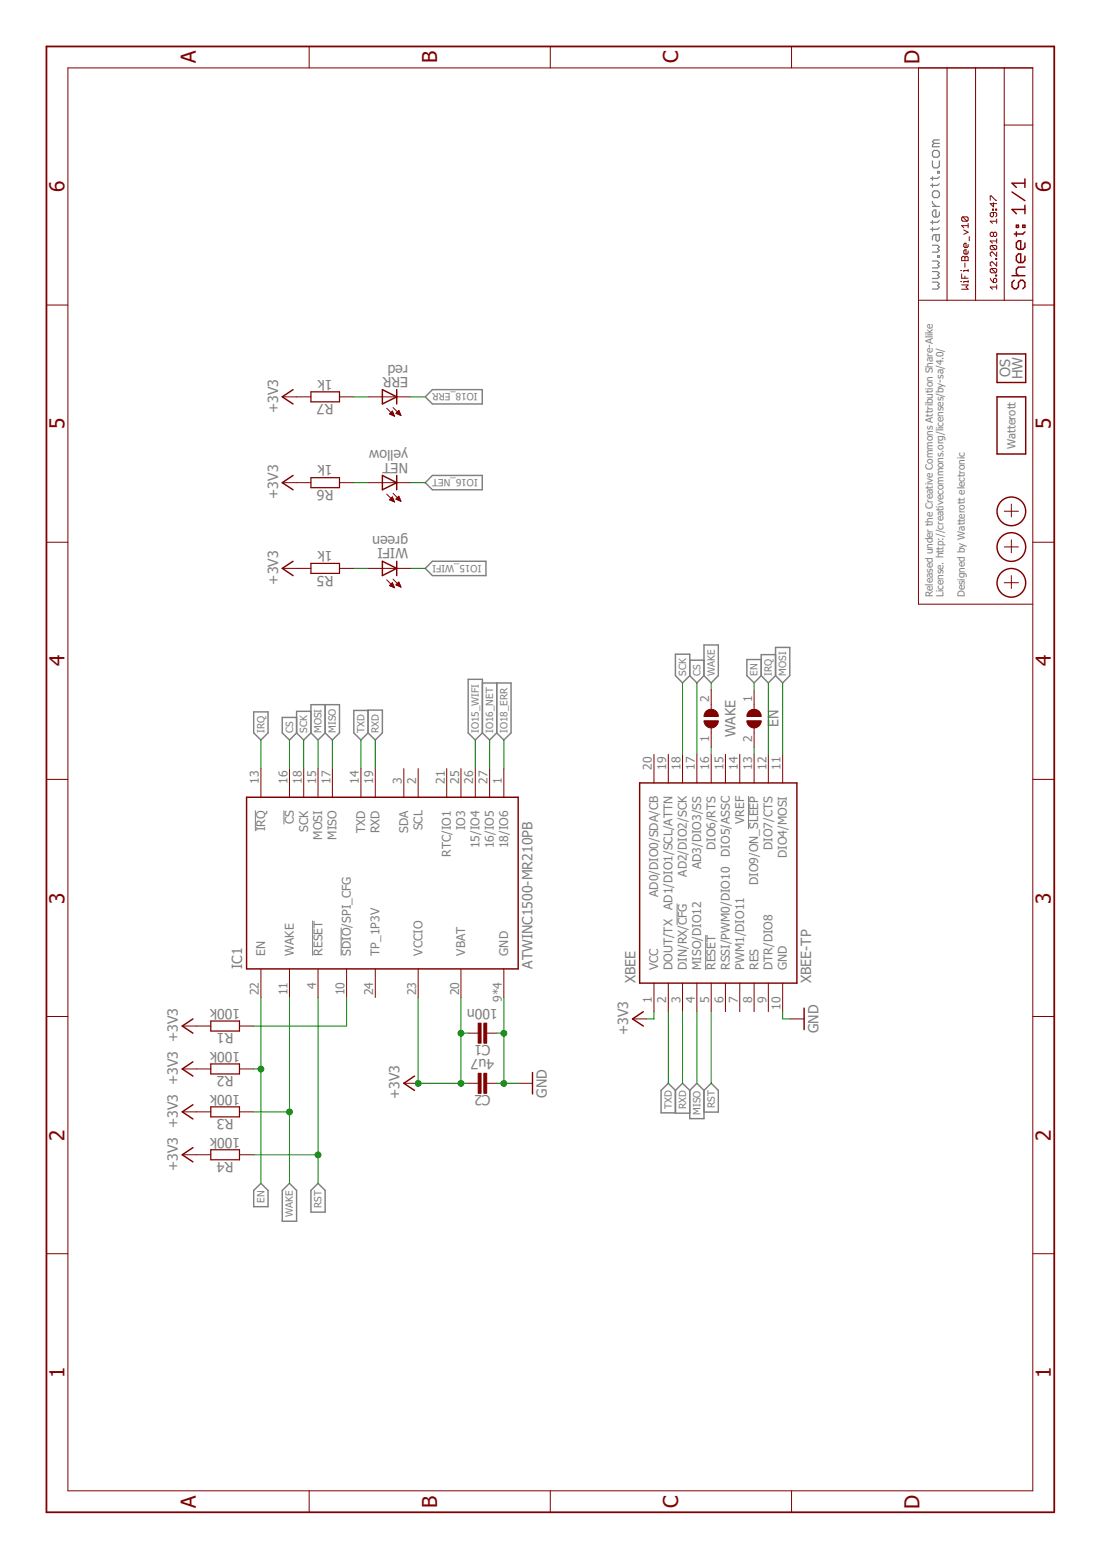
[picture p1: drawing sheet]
<?xml version="1.0" encoding="utf-8"?>
<!DOCTYPE eagle SYSTEM "eagle.dtd">
<eagle version="7.7.0">
<drawing>
<settings>
<setting alwaysvectorfont="no"/>
<setting verticaltext="up"/>
</settings>
<grid distance="0.1" unitdist="inch" unit="inch" style="lines" multiple="1" display="no" altdistance="0.01" altunitdist="inch" altunit="inch"/>
<schematic xreflabel="%F%N/%S.%C%R" xrefpart="/%S.%C%R">
<libraries>
<library name="supply1">
<symbols>
<symbol name="GND">
<wire x1="-1.905" y1="0" x2="1.905" y2="0" width="0.254" layer="94"/>
<text x="-2.54" y="-2.54" size="1.778" layer="96">&gt;VALUE</text>
<pin name="GND" x="0" y="2.54" visible="off" length="short" direction="sup" rot="R270"/>
</symbol>
<symbol name="+3V3">
<wire x1="1.27" y1="-1.905" x2="0" y2="0" width="0.254" layer="94"/>
<wire x1="0" y1="0" x2="-1.27" y2="-1.905" width="0.254" layer="94"/>
<text x="-2.54" y="-5.08" size="1.778" layer="96" rot="R90">&gt;VALUE</text>
<pin name="+3V3" x="0" y="-2.54" visible="off" length="short" direction="sup" rot="R90"/>
</symbol>
</symbols>
<devicesets>
<deviceset name="GND" prefix="GND">
<gates>
<gate name="1" symbol="GND" x="0" y="0"/>
</gates>
<devices>
<device name="">
<technologies>
<technology name=""/>
</technologies>
</device>
</devices>
</deviceset>
<deviceset name="+3V3" prefix="+3V3">
<gates>
<gate name="G$1" symbol="+3V3" x="0" y="0"/>
</gates>
<devices>
<device name="">
<technologies>
<technology name=""/>
</technologies>
</device>
</devices>
</deviceset>
</devicesets>
</library>
<library name="we-rcl">
<symbols>
<symbol name="CAPACITOR">
<pin name="1" x="-2.54" y="0" visible="off" length="point" direction="pas" swaplevel="1"/>
<pin name="2" x="2.54" y="0" visible="off" length="point" direction="pas" swaplevel="1" rot="R180"/>
<text x="0" y="2.54" size="1.778" layer="95" align="bottom-center">&gt;NAME</text>
<text x="0" y="-2.54" size="1.778" layer="96" align="top-center">&gt;VALUE</text>
<wire x1="-2.54" y1="0" x2="-0.762" y2="0" width="0.1524" layer="94"/>
<wire x1="2.54" y1="0" x2="0.762" y2="0" width="0.1524" layer="94"/>
<rectangle x1="-1.27" y1="-0.254" x2="2.286" y2="0.254" layer="94" rot="R90"/>
<rectangle x1="-2.286" y1="-0.254" x2="1.27" y2="0.254" layer="94" rot="R90"/>
</symbol>
<symbol name="RESISTOR">
<pin name="1" x="-5.08" y="0" visible="off" length="short" direction="pas" swaplevel="1"/>
<pin name="2" x="5.08" y="0" visible="off" length="short" direction="pas" swaplevel="1" rot="R180"/>
<wire x1="-2.54" y1="0.889" x2="2.54" y2="0.889" width="0.2032" layer="94"/>
<wire x1="2.54" y1="0.889" x2="2.54" y2="-0.889" width="0.2032" layer="94"/>
<wire x1="2.54" y1="-0.889" x2="-2.54" y2="-0.889" width="0.2032" layer="94"/>
<wire x1="-2.54" y1="-0.889" x2="-2.54" y2="0.889" width="0.2032" layer="94"/>
<text x="0" y="1.27" size="1.778" layer="95" align="bottom-center">&gt;NAME</text>
<text x="0" y="-1.27" size="1.778" layer="96" align="top-center">&gt;VALUE</text>
</symbol>
<symbol name="JUMPER2">
<wire x1="0.381" y1="0.635" x2="0.381" y2="-0.635" width="1.27" layer="94" curve="-180" cap="flat"/>
<wire x1="-0.381" y1="-0.635" x2="-0.381" y2="0.635" width="1.27" layer="94" curve="-180" cap="flat"/>
<wire x1="2.54" y1="0" x2="1.651" y2="0" width="0.1524" layer="94"/>
<wire x1="-2.54" y1="0" x2="-1.651" y2="0" width="0.1524" layer="94"/>
<text x="0" y="2.54" size="1.778" layer="95" align="bottom-center">&gt;NAME</text>
<pin name="2" x="5.08" y="0" visible="pad" length="short" direction="pas" rot="R180"/>
<pin name="1" x="-5.08" y="0" visible="pad" length="short" direction="pas"/>
</symbol>
</symbols>
<devicesets>
<deviceset name="CAPACITOR" prefix="C" uservalue="yes">
<gates>
<gate name="C" symbol="CAPACITOR" x="0" y="0"/>
</gates>
<devices>
<device name="-0402" package="C0402">
<connects>
<connect gate="C" pin="1" pad="1"/>
<connect gate="C" pin="2" pad="2"/>
</connects>
<technologies>
<technology name=""/>
</technologies>
</device>
<device name="-0603" package="C0603">
<connects>
<connect gate="C" pin="1" pad="1"/>
<connect gate="C" pin="2" pad="2"/>
</connects>
<technologies>
<technology name=""/>
</technologies>
</device>
<device name="-0805" package="C0805">
<connects>
<connect gate="C" pin="1" pad="1"/>
<connect gate="C" pin="2" pad="2"/>
</connects>
<technologies>
<technology name=""/>
</technologies>
</device>
<device name="-1206" package="C1206">
<connects>
<connect gate="C" pin="1" pad="1"/>
<connect gate="C" pin="2" pad="2"/>
</connects>
<technologies>
<technology name=""/>
</technologies>
</device>
<device name="-0201" package="C0201">
<connects>
<connect gate="C" pin="1" pad="1"/>
<connect gate="C" pin="2" pad="2"/>
</connects>
<technologies>
<technology name=""/>
</technologies>
</device>
<device name="-1210" package="C1210">
<connects>
<connect gate="C" pin="1" pad="1"/>
<connect gate="C" pin="2" pad="2"/>
</connects>
<technologies>
<technology name=""/>
</technologies>
</device>
<device name="-1808" package="C1808">
<connects>
<connect gate="C" pin="1" pad="1"/>
<connect gate="C" pin="2" pad="2"/>
</connects>
<technologies>
<technology name=""/>
</technologies>
</device>
<device name="-1812" package="C1812">
<connects>
<connect gate="C" pin="1" pad="1"/>
<connect gate="C" pin="2" pad="2"/>
</connects>
<technologies>
<technology name=""/>
</technologies>
</device>
<device name="-1825" package="C1825">
<connects>
<connect gate="C" pin="1" pad="1"/>
<connect gate="C" pin="2" pad="2"/>
</connects>
<technologies>
<technology name=""/>
</technologies>
</device>
</devices>
</deviceset>
<deviceset name="RESISTOR" prefix="R" uservalue="yes">
<gates>
<gate name="R" symbol="RESISTOR" x="0" y="0"/>
</gates>
<devices>
<device name="-0603" package="C0603">
<connects>
<connect gate="R" pin="1" pad="1"/>
<connect gate="R" pin="2" pad="2"/>
</connects>
<technologies>
<technology name=""/>
</technologies>
</device>
<device name="-0805" package="C0805">
<connects>
<connect gate="R" pin="1" pad="1"/>
<connect gate="R" pin="2" pad="2"/>
</connects>
<technologies>
<technology name=""/>
</technologies>
</device>
<device name="-0402" package="C0402">
<connects>
<connect gate="R" pin="1" pad="1"/>
<connect gate="R" pin="2" pad="2"/>
</connects>
<technologies>
<technology name=""/>
</technologies>
</device>
<device name="-1206" package="C1206">
<connects>
<connect gate="R" pin="1" pad="1"/>
<connect gate="R" pin="2" pad="2"/>
</connects>
<technologies>
<technology name=""/>
</technologies>
</device>
<device name="-0201" package="C0201">
<connects>
<connect gate="R" pin="1" pad="1"/>
<connect gate="R" pin="2" pad="2"/>
</connects>
<technologies>
<technology name=""/>
</technologies>
</device>
<device name="-1210" package="C1210">
<connects>
<connect gate="R" pin="1" pad="1"/>
<connect gate="R" pin="2" pad="2"/>
</connects>
<technologies>
<technology name=""/>
</technologies>
</device>
<device name="-1808" package="C1808">
<connects>
<connect gate="R" pin="1" pad="1"/>
<connect gate="R" pin="2" pad="2"/>
</connects>
<technologies>
<technology name=""/>
</technologies>
</device>
<device name="-1812" package="C1812">
<connects>
<connect gate="R" pin="1" pad="1"/>
<connect gate="R" pin="2" pad="2"/>
</connects>
<technologies>
<technology name=""/>
</technologies>
</device>
<device name="-1825" package="C1825">
<connects>
<connect gate="R" pin="1" pad="1"/>
<connect gate="R" pin="2" pad="2"/>
</connects>
<technologies>
<technology name=""/>
</technologies>
</device>
<device name="-07" package="R0207/7">
<connects>
<connect gate="R" pin="1" pad="1"/>
<connect gate="R" pin="2" pad="2"/>
</connects>
<technologies>
<technology name=""/>
</technologies>
</device>
<device name="-10" package="R0207/10">
<connects>
<connect gate="R" pin="1" pad="1"/>
<connect gate="R" pin="2" pad="2"/>
</connects>
<technologies>
<technology name=""/>
</technologies>
</device>
<device name="-12" package="R0207/12">
<connects>
<connect gate="R" pin="1" pad="1"/>
<connect gate="R" pin="2" pad="2"/>
</connects>
<technologies>
<technology name=""/>
</technologies>
</device>
<device name="-15" package="R0207/15">
<connects>
<connect gate="R" pin="1" pad="1"/>
<connect gate="R" pin="2" pad="2"/>
</connects>
<technologies>
<technology name=""/>
</technologies>
</device>
<device name="10LP" package="R0207/10-LARGE_PADS">
<connects>
<connect gate="R" pin="1" pad="1"/>
<connect gate="R" pin="2" pad="2"/>
</connects>
<technologies>
<technology name=""/>
</technologies>
</device>
</devices>
</deviceset>
<deviceset name="JUMPER2" prefix="J">
<gates>
<gate name="J" symbol="JUMPER2" x="0" y="0"/>
</gates>
<devices>
<device name="-0603" package="JUMPER2-0603">
<connects>
<connect gate="J" pin="1" pad="1"/>
<connect gate="J" pin="2" pad="2"/>
</connects>
<technologies>
<technology name=""/>
</technologies>
</device>
<device name="-0603-NC" package="JUMPER2-0603_NC">
<connects>
<connect gate="J" pin="1" pad="1"/>
<connect gate="J" pin="2" pad="2"/>
</connects>
<technologies>
<technology name=""/>
</technologies>
</device>
<device name="-0402" package="JUMPER2-0402">
<connects>
<connect gate="J" pin="1" pad="1"/>
<connect gate="J" pin="2" pad="2"/>
</connects>
<technologies>
<technology name=""/>
</technologies>
</device>
<device name="-0402-NC" package="JUMPER2-0402_NC">
<connects>
<connect gate="J" pin="1" pad="1"/>
<connect gate="J" pin="2" pad="2"/>
</connects>
<technologies>
<technology name=""/>
</technologies>
</device>
<device name="-0201" package="JUMPER2-0201">
<connects>
<connect gate="J" pin="1" pad="1"/>
<connect gate="J" pin="2" pad="2"/>
</connects>
<technologies>
<technology name=""/>
</technologies>
</device>
<device name="-0201-NC" package="JUMPER2-0201_NC">
<connects>
<connect gate="J" pin="1" pad="1"/>
<connect gate="J" pin="2" pad="2"/>
</connects>
<technologies>
<technology name=""/>
</technologies>
</device>
</devices>
</deviceset>
</devicesets>
</library>
<library name="we-symbol">
<symbols>
<symbol name="PASSER">
<wire x1="-1.016" y1="0" x2="1.27" y2="0" width="0.127" layer="94"/>
<wire x1="0" y1="1.27" x2="0" y2="-1.27" width="0.127" layer="94"/>
<circle x="0" y="0" radius="2.54" width="0.254" layer="94"/>
</symbol>
<symbol name="A4L-LOC">
<wire x1="256.54" y1="3.81" x2="256.54" y2="8.89" width="0.1016" layer="94"/>
<wire x1="256.54" y1="8.89" x2="256.54" y2="13.97" width="0.1016" layer="94"/>
<wire x1="256.54" y1="13.97" x2="256.54" y2="19.05" width="0.1016" layer="94"/>
<wire x1="256.54" y1="19.05" x2="256.54" y2="24.13" width="0.1016" layer="94"/>
<wire x1="161.29" y1="3.81" x2="161.29" y2="24.13" width="0.1016" layer="94"/>
<wire x1="161.29" y1="24.13" x2="215.265" y2="24.13" width="0.1016" layer="94"/>
<wire x1="215.265" y1="24.13" x2="256.54" y2="24.13" width="0.1016" layer="94"/>
<wire x1="246.38" y1="3.81" x2="246.38" y2="8.89" width="0.1016" layer="94"/>
<wire x1="246.38" y1="8.89" x2="256.54" y2="8.89" width="0.1016" layer="94"/>
<wire x1="246.38" y1="8.89" x2="215.265" y2="8.89" width="0.1016" layer="94"/>
<wire x1="215.265" y1="8.89" x2="215.265" y2="3.81" width="0.1016" layer="94"/>
<wire x1="215.265" y1="8.89" x2="215.265" y2="13.97" width="0.1016" layer="94"/>
<wire x1="215.265" y1="13.97" x2="256.54" y2="13.97" width="0.1016" layer="94"/>
<wire x1="215.265" y1="13.97" x2="215.265" y2="19.05" width="0.1016" layer="94"/>
<wire x1="215.265" y1="19.05" x2="256.54" y2="19.05" width="0.1016" layer="94"/>
<wire x1="215.265" y1="19.05" x2="215.265" y2="24.13" width="0.1016" layer="94"/>
<frame x1="0" y1="0" x2="260.35" y2="179.07" columns="6" rows="4" layer="94"/>
<text x="217.17" y="15.24" size="1.27" layer="94" font="vector" ratio="10">&gt;DRAWING_NAME</text>
<text x="217.17" y="10.16" size="1.27" layer="94" font="vector" ratio="10">&gt;LAST_DATE_TIME</text>
<text x="230.505" y="5.08" size="2.54" layer="94" font="vector" ratio="10">&gt;SHEET</text>
<text x="217.17" y="5.08" size="2.54" layer="94" font="vector" ratio="10">Sheet:</text>
<text x="217.17" y="20.32" size="2.032" layer="95" font="vector" ratio="10">www.watterott.com</text>
</symbol>
<symbol name="LOGO">
<wire x1="5.08" y1="2.54" x2="5.08" y2="-2.54" width="0.254" layer="94"/>
<wire x1="5.08" y1="-2.54" x2="-5.08" y2="-2.54" width="0.254" layer="94"/>
<wire x1="-5.08" y1="-2.54" x2="-5.08" y2="2.54" width="0.254" layer="94"/>
<wire x1="-5.08" y1="2.54" x2="5.08" y2="2.54" width="0.254" layer="94"/>
<text x="0" y="0" size="1.4224" layer="95" align="center">Watterott</text>
</symbol>
<symbol name="LOGO_OSHW">
<wire x1="2.54" y1="2.54" x2="2.54" y2="-2.54" width="0.254" layer="94"/>
<wire x1="2.54" y1="-2.54" x2="-2.54" y2="-2.54" width="0.254" layer="94"/>
<wire x1="-2.54" y1="-2.54" x2="-2.54" y2="2.54" width="0.254" layer="94"/>
<wire x1="-2.54" y1="2.54" x2="2.54" y2="2.54" width="0.254" layer="94"/>
<text x="0" y="0" size="1.778" layer="95" distance="25" align="center">OS
HW</text>
</symbol>
</symbols>
<devicesets>
<deviceset name="PASSER" prefix="X">
<gates>
<gate name="X" symbol="PASSER" x="0" y="0"/>
</gates>
<devices>
<device name="-07" package="PASSER_07MM">
<technologies>
<technology name=""/>
</technologies>
</device>
<device name="-04" package="PASSER_04MM">
<technologies>
<technology name=""/>
</technologies>
</device>
</devices>
</deviceset>
<deviceset name="FRAME-A4L" prefix="FRAME">
<gates>
<gate name="F" symbol="A4L-LOC" x="0" y="0"/>
</gates>
<devices>
<device name="">
<technologies>
<technology name=""/>
</technologies>
</device>
</devices>
</deviceset>
<deviceset name="LOGO_SPARK" prefix="LOGO">
<gates>
<gate name="G$1" symbol="LOGO" x="0" y="0"/>
</gates>
<devices>
<device name="-2" package="SPARK_2MM">
<technologies>
<technology name=""/>
</technologies>
</device>
<device name="-4" package="SPARK_4MM">
<technologies>
<technology name=""/>
</technologies>
</device>
</devices>
</deviceset>
<deviceset name="LOGO_OSHW" prefix="LOGO">
<gates>
<gate name="L" symbol="LOGO_OSHW" x="0" y="0"/>
</gates>
<devices>
<device name="-3" package="OSHW_3MM">
<technologies>
<technology name=""/>
</technologies>
</device>
<device name="-4" package="OSHW_4MM">
<technologies>
<technology name=""/>
</technologies>
</device>
<device name="-5" package="OSHW_5MM">
<technologies>
<technology name=""/>
</technologies>
</device>
<device name="-2" package="OSHW_2MM">
<technologies>
<technology name=""/>
</technologies>
</device>
</devices>
</deviceset>
</devicesets>
</library>
<library name="we-board">
<symbols>
<symbol name="XBEE">
<pin name="VCC" x="-22.86" y="10.16" length="middle" direction="pwr"/>
<pin name="DOUT/TX" x="-22.86" y="7.62" length="middle"/>
<pin name="DIN/RX/!CFG!" x="-22.86" y="5.08" length="middle"/>
<pin name="MISO/DIO12" x="-22.86" y="2.54" length="middle"/>
<pin name="!RESET!" x="-22.86" y="0" length="middle"/>
<pin name="RSSI/PWM0/DIO10" x="-22.86" y="-2.54" length="middle"/>
<pin name="PWM1/DIO11" x="-22.86" y="-5.08" length="middle"/>
<pin name="RES" x="-22.86" y="-7.62" length="middle"/>
<pin name="DTR/DIO8" x="-22.86" y="-10.16" length="middle"/>
<pin name="GND" x="-22.86" y="-12.7" length="middle" direction="pwr"/>
<pin name="DIO4/MOSI" x="22.86" y="-12.7" length="middle" rot="R180"/>
<pin name="DIO7/CTS" x="22.86" y="-10.16" length="middle" rot="R180"/>
<pin name="DIO9/ON_!SLEEP!" x="22.86" y="-7.62" length="middle" rot="R180"/>
<pin name="VREF" x="22.86" y="-5.08" length="middle" rot="R180"/>
<pin name="DIO5/ASSC" x="22.86" y="-2.54" length="middle" rot="R180"/>
<pin name="DIO6/RTS" x="22.86" y="0" length="middle" rot="R180"/>
<pin name="AD3/DIO3/SS" x="22.86" y="2.54" length="middle" rot="R180"/>
<pin name="AD2/DIO2/SCK" x="22.86" y="5.08" length="middle" rot="R180"/>
<pin name="AD1/DIO1/SCL/ATTN" x="22.86" y="7.62" length="middle" rot="R180"/>
<pin name="AD0/DIO0/SDA/CB" x="22.86" y="10.16" length="middle" rot="R180"/>
<wire x1="-17.78" y1="12.7" x2="-17.78" y2="-15.24" width="0.254" layer="94"/>
<wire x1="-17.78" y1="-15.24" x2="17.78" y2="-15.24" width="0.254" layer="94"/>
<wire x1="17.78" y1="-15.24" x2="17.78" y2="12.7" width="0.254" layer="94"/>
<wire x1="17.78" y1="12.7" x2="-17.78" y2="12.7" width="0.254" layer="94"/>
<text x="-17.78" y="15.24" size="1.778" layer="95" align="top-left">&gt;NAME</text>
<text x="-17.78" y="-17.78" size="1.778" layer="95">&gt;Value</text>
</symbol>
</symbols>
<devicesets>
<deviceset name="XBEE" prefix="B">
<gates>
<gate name="BOARD" symbol="XBEE" x="0" y="0"/>
</gates>
<devices>
<device name="-TP" package="XBEE_TP">
<connects>
<connect gate="BOARD" pin="!RESET!" pad="5"/>
<connect gate="BOARD" pin="AD0/DIO0/SDA/CB" pad="20"/>
<connect gate="BOARD" pin="AD1/DIO1/SCL/ATTN" pad="19"/>
<connect gate="BOARD" pin="AD2/DIO2/SCK" pad="18"/>
<connect gate="BOARD" pin="AD3/DIO3/SS" pad="17"/>
<connect gate="BOARD" pin="DIN/RX/!CFG!" pad="3"/>
<connect gate="BOARD" pin="DIO4/MOSI" pad="11"/>
<connect gate="BOARD" pin="DIO5/ASSC" pad="15"/>
<connect gate="BOARD" pin="DIO6/RTS" pad="16"/>
<connect gate="BOARD" pin="DIO7/CTS" pad="12"/>
<connect gate="BOARD" pin="DIO9/ON_!SLEEP!" pad="13"/>
<connect gate="BOARD" pin="DOUT/TX" pad="2"/>
<connect gate="BOARD" pin="DTR/DIO8" pad="9"/>
<connect gate="BOARD" pin="GND" pad="10"/>
<connect gate="BOARD" pin="MISO/DIO12" pad="4"/>
<connect gate="BOARD" pin="PWM1/DIO11" pad="7"/>
<connect gate="BOARD" pin="RES" pad="8"/>
<connect gate="BOARD" pin="RSSI/PWM0/DIO10" pad="6"/>
<connect gate="BOARD" pin="VCC" pad="1"/>
<connect gate="BOARD" pin="VREF" pad="14"/>
</connects>
<technologies>
<technology name=""/>
</technologies>
</device>
<device name="" package="XBEE">
<connects>
<connect gate="BOARD" pin="!RESET!" pad="5"/>
<connect gate="BOARD" pin="AD0/DIO0/SDA/CB" pad="20"/>
<connect gate="BOARD" pin="AD1/DIO1/SCL/ATTN" pad="19"/>
<connect gate="BOARD" pin="AD2/DIO2/SCK" pad="18"/>
<connect gate="BOARD" pin="AD3/DIO3/SS" pad="17"/>
<connect gate="BOARD" pin="DIN/RX/!CFG!" pad="3"/>
<connect gate="BOARD" pin="DIO4/MOSI" pad="11"/>
<connect gate="BOARD" pin="DIO5/ASSC" pad="15"/>
<connect gate="BOARD" pin="DIO6/RTS" pad="16"/>
<connect gate="BOARD" pin="DIO7/CTS" pad="12"/>
<connect gate="BOARD" pin="DIO9/ON_!SLEEP!" pad="13"/>
<connect gate="BOARD" pin="DOUT/TX" pad="2"/>
<connect gate="BOARD" pin="DTR/DIO8" pad="9"/>
<connect gate="BOARD" pin="GND" pad="10"/>
<connect gate="BOARD" pin="MISO/DIO12" pad="4"/>
<connect gate="BOARD" pin="PWM1/DIO11" pad="7"/>
<connect gate="BOARD" pin="RES" pad="8"/>
<connect gate="BOARD" pin="RSSI/PWM0/DIO10" pad="6"/>
<connect gate="BOARD" pin="VCC" pad="1"/>
<connect gate="BOARD" pin="VREF" pad="14"/>
</connects>
<technologies>
<technology name=""/>
</technologies>
</device>
<device name="-SMDTP" package="XBEE_SMD_TP">
<connects>
<connect gate="BOARD" pin="!RESET!" pad="5"/>
<connect gate="BOARD" pin="AD0/DIO0/SDA/CB" pad="20"/>
<connect gate="BOARD" pin="AD1/DIO1/SCL/ATTN" pad="19"/>
<connect gate="BOARD" pin="AD2/DIO2/SCK" pad="18"/>
<connect gate="BOARD" pin="AD3/DIO3/SS" pad="17"/>
<connect gate="BOARD" pin="DIN/RX/!CFG!" pad="3"/>
<connect gate="BOARD" pin="DIO4/MOSI" pad="11"/>
<connect gate="BOARD" pin="DIO5/ASSC" pad="15"/>
<connect gate="BOARD" pin="DIO6/RTS" pad="16"/>
<connect gate="BOARD" pin="DIO7/CTS" pad="12"/>
<connect gate="BOARD" pin="DIO9/ON_!SLEEP!" pad="13"/>
<connect gate="BOARD" pin="DOUT/TX" pad="2"/>
<connect gate="BOARD" pin="DTR/DIO8" pad="9"/>
<connect gate="BOARD" pin="GND" pad="10"/>
<connect gate="BOARD" pin="MISO/DIO12" pad="4"/>
<connect gate="BOARD" pin="PWM1/DIO11" pad="7"/>
<connect gate="BOARD" pin="RES" pad="8"/>
<connect gate="BOARD" pin="RSSI/PWM0/DIO10" pad="6"/>
<connect gate="BOARD" pin="VCC" pad="1"/>
<connect gate="BOARD" pin="VREF" pad="14"/>
</connects>
<technologies>
<technology name=""/>
</technologies>
</device>
<device name="-N" package="XBEE_N">
<connects>
<connect gate="BOARD" pin="!RESET!" pad="5"/>
<connect gate="BOARD" pin="AD0/DIO0/SDA/CB" pad="20"/>
<connect gate="BOARD" pin="AD1/DIO1/SCL/ATTN" pad="19"/>
<connect gate="BOARD" pin="AD2/DIO2/SCK" pad="18"/>
<connect gate="BOARD" pin="AD3/DIO3/SS" pad="17"/>
<connect gate="BOARD" pin="DIN/RX/!CFG!" pad="3"/>
<connect gate="BOARD" pin="DIO4/MOSI" pad="11"/>
<connect gate="BOARD" pin="DIO5/ASSC" pad="15"/>
<connect gate="BOARD" pin="DIO6/RTS" pad="16"/>
<connect gate="BOARD" pin="DIO7/CTS" pad="12"/>
<connect gate="BOARD" pin="DIO9/ON_!SLEEP!" pad="13"/>
<connect gate="BOARD" pin="DOUT/TX" pad="2"/>
<connect gate="BOARD" pin="DTR/DIO8" pad="9"/>
<connect gate="BOARD" pin="GND" pad="10"/>
<connect gate="BOARD" pin="MISO/DIO12" pad="4"/>
<connect gate="BOARD" pin="PWM1/DIO11" pad="7"/>
<connect gate="BOARD" pin="RES" pad="8"/>
<connect gate="BOARD" pin="RSSI/PWM0/DIO10" pad="6"/>
<connect gate="BOARD" pin="VCC" pad="1"/>
<connect gate="BOARD" pin="VREF" pad="14"/>
</connects>
<technologies>
<technology name=""/>
</technologies>
</device>
</devices>
</deviceset>
</devicesets>
</library>
<library name="we-opto">
<symbols>
<symbol name="LED">
<wire x1="1.27" y1="0" x2="0" y2="-2.54" width="0.254" layer="94"/>
<wire x1="0" y1="-2.54" x2="-1.27" y2="0" width="0.254" layer="94"/>
<wire x1="1.27" y1="-2.54" x2="0" y2="-2.54" width="0.254" layer="94"/>
<wire x1="0" y1="-2.54" x2="-1.27" y2="-2.54" width="0.254" layer="94"/>
<wire x1="1.27" y1="0" x2="0" y2="0" width="0.254" layer="94"/>
<wire x1="0" y1="0" x2="-1.27" y2="0" width="0.254" layer="94"/>
<wire x1="0" y1="0" x2="0" y2="-2.54" width="0.1524" layer="94"/>
<wire x1="-2.032" y1="-0.762" x2="-3.429" y2="-2.159" width="0.1524" layer="94"/>
<wire x1="-1.905" y1="-1.905" x2="-3.302" y2="-3.302" width="0.1524" layer="94"/>
<text x="3.556" y="-4.572" size="1.778" layer="95" rot="R90">&gt;NAME</text>
<text x="5.715" y="-4.572" size="1.778" layer="96" rot="R90">&gt;VALUE</text>
<pin name="C" x="0" y="-5.08" visible="off" length="short" direction="pas" rot="R90"/>
<pin name="A" x="0" y="2.54" visible="off" length="short" direction="pas" rot="R270"/>
<polygon width="0.1524" layer="94">
<vertex x="-3.429" y="-2.159"/>
<vertex x="-3.048" y="-1.27"/>
<vertex x="-2.54" y="-1.778"/>
</polygon>
<polygon width="0.1524" layer="94">
<vertex x="-3.302" y="-3.302"/>
<vertex x="-2.921" y="-2.413"/>
<vertex x="-2.413" y="-2.921"/>
</polygon>
</symbol>
</symbols>
<devicesets>
<deviceset name="LED" prefix="D" uservalue="yes">
<gates>
<gate name="D" symbol="LED" x="0" y="0"/>
</gates>
<devices>
<device name="-0603" package="C0603">
<connects>
<connect gate="D" pin="A" pad="A"/>
<connect gate="D" pin="C" pad="C"/>
</connects>
<technologies>
<technology name=""/>
</technologies>
</device>
<device name="-0805" package="C0805">
<connects>
<connect gate="D" pin="A" pad="A"/>
<connect gate="D" pin="C" pad="C"/>
</connects>
<technologies>
<technology name=""/>
</technologies>
</device>
<device name="-1206" package="C1206">
<connects>
<connect gate="D" pin="A" pad="A"/>
<connect gate="D" pin="C" pad="C"/>
</connects>
<technologies>
<technology name=""/>
</technologies>
</device>
<device name="-3MM" package="LED_3MM">
<connects>
<connect gate="D" pin="A" pad="A"/>
<connect gate="D" pin="C" pad="C"/>
</connects>
<technologies>
<technology name=""/>
</technologies>
</device>
<device name="-5MM" package="LED_5MM">
<connects>
<connect gate="D" pin="A" pad="A"/>
<connect gate="D" pin="C" pad="C"/>
</connects>
<technologies>
<technology name=""/>
</technologies>
</device>
<device name="-10MM" package="LED_10MM">
<connects>
<connect gate="D" pin="A" pad="A"/>
<connect gate="D" pin="C" pad="C"/>
</connects>
<technologies>
<technology name=""/>
</technologies>
</device>
</devices>
</deviceset>
</devicesets>
</library>
<library name="we-chip">
<symbols>
<symbol name="ATWINC1500-MRX10">
<pin name="16/IO5" x="20.32" y="-20.32" length="middle" rot="R180"/>
<pin name="SCL" x="20.32" y="-7.62" length="middle" rot="R180"/>
<pin name="SDA" x="20.32" y="-5.08" length="middle" rot="R180"/>
<pin name="!RESET" x="-20.32" y="10.16" length="middle" direction="in"/>
<pin name="GND" x="-20.32" y="-22.86" length="middle" direction="pwr"/>
<pin name="!SDIO!/SPI_CFG" x="-20.32" y="5.08" length="middle" direction="in"/>
<pin name="WAKE" x="-20.32" y="15.24" length="middle" direction="in"/>
<pin name="!IRQ" x="20.32" y="20.32" length="middle" direction="out" rot="R180"/>
<pin name="TXD" x="20.32" y="2.54" length="middle" direction="out" rot="R180"/>
<pin name="MOSI" x="20.32" y="10.16" length="middle" direction="in" rot="R180"/>
<pin name="!CS" x="20.32" y="15.24" length="middle" direction="in" rot="R180"/>
<pin name="MISO" x="20.32" y="7.62" length="middle" direction="out" rot="R180"/>
<pin name="SCK" x="20.32" y="12.7" length="middle" direction="in" rot="R180"/>
<pin name="RXD" x="20.32" y="0" length="middle" direction="in" rot="R180"/>
<pin name="VBAT" x="-20.32" y="-15.24" length="middle" direction="pwr"/>
<pin name="RTC/IO1" x="20.32" y="-12.7" length="middle" rot="R180"/>
<pin name="EN" x="-20.32" y="20.32" length="middle" direction="in"/>
<pin name="VCCIO" x="-20.32" y="-7.62" length="middle" direction="pwr"/>
<pin name="18/IO6" x="20.32" y="-22.86" length="middle" rot="R180"/>
<pin name="IO3" x="20.32" y="-15.24" length="middle" rot="R180"/>
<pin name="15/IO4" x="20.32" y="-17.78" length="middle" rot="R180"/>
<wire x1="-15.24" y1="22.86" x2="15.24" y2="22.86" width="0.254" layer="94"/>
<wire x1="15.24" y1="22.86" x2="15.24" y2="-25.4" width="0.254" layer="94"/>
<wire x1="15.24" y1="-25.4" x2="-15.24" y2="-25.4" width="0.254" layer="94"/>
<wire x1="-15.24" y1="-25.4" x2="-15.24" y2="22.86" width="0.254" layer="94"/>
<text x="-15.24" y="25.4" size="1.778" layer="95" align="top-left">&gt;NAME</text>
<text x="-15.24" y="-27.94" size="1.778" layer="96" rot="MR180" align="top-left">&gt;VALUE</text>
<pin name="TP_1P3V" x="-20.32" y="0" length="middle"/>
</symbol>
</symbols>
<devicesets>
<deviceset name="ATWINC1500" prefix="IC">
<gates>
<gate name="IC" symbol="ATWINC1500-MRX10" x="0" y="0"/>
</gates>
<devices>
<device name="-MR210PB" package="ATWINC1500-MX210">
<connects>
<connect gate="IC" pin="!CS" pad="16"/>
<connect gate="IC" pin="!IRQ" pad="13"/>
<connect gate="IC" pin="!RESET" pad="4"/>
<connect gate="IC" pin="!SDIO!/SPI_CFG" pad="10"/>
<connect gate="IC" pin="15/IO4" pad="26"/>
<connect gate="IC" pin="16/IO5" pad="27"/>
<connect gate="IC" pin="18/IO6" pad="1"/>
<connect gate="IC" pin="EN" pad="22"/>
<connect gate="IC" pin="GND" pad="9 12 28 GND"/>
<connect gate="IC" pin="IO3" pad="25"/>
<connect gate="IC" pin="MISO" pad="17"/>
<connect gate="IC" pin="MOSI" pad="15"/>
<connect gate="IC" pin="RTC/IO1" pad="21"/>
<connect gate="IC" pin="RXD" pad="19"/>
<connect gate="IC" pin="SCK" pad="18"/>
<connect gate="IC" pin="SCL" pad="2"/>
<connect gate="IC" pin="SDA" pad="3"/>
<connect gate="IC" pin="TP_1P3V" pad="24"/>
<connect gate="IC" pin="TXD" pad="14"/>
<connect gate="IC" pin="VBAT" pad="20"/>
<connect gate="IC" pin="VCCIO" pad="23"/>
<connect gate="IC" pin="WAKE" pad="11"/>
</connects>
<technologies>
<technology name=""/>
</technologies>
</device>
<device name="-MR210UB" package="ATWINC1500-MX210">
<connects>
<connect gate="IC" pin="!CS" pad="16"/>
<connect gate="IC" pin="!IRQ" pad="13"/>
<connect gate="IC" pin="!RESET" pad="4"/>
<connect gate="IC" pin="!SDIO!/SPI_CFG" pad="10"/>
<connect gate="IC" pin="15/IO4" pad="26"/>
<connect gate="IC" pin="16/IO5" pad="27"/>
<connect gate="IC" pin="18/IO6" pad="1"/>
<connect gate="IC" pin="EN" pad="22"/>
<connect gate="IC" pin="GND" pad="9 12 28 GND"/>
<connect gate="IC" pin="IO3" pad="25"/>
<connect gate="IC" pin="MISO" pad="17"/>
<connect gate="IC" pin="MOSI" pad="15"/>
<connect gate="IC" pin="RTC/IO1" pad="21"/>
<connect gate="IC" pin="RXD" pad="19"/>
<connect gate="IC" pin="SCK" pad="18"/>
<connect gate="IC" pin="SCL" pad="2"/>
<connect gate="IC" pin="SDA" pad="3"/>
<connect gate="IC" pin="TP_1P3V" pad="24"/>
<connect gate="IC" pin="TXD" pad="14"/>
<connect gate="IC" pin="VBAT" pad="20"/>
<connect gate="IC" pin="VCCIO" pad="23"/>
<connect gate="IC" pin="WAKE" pad="11"/>
</connects>
<technologies>
<technology name=""/>
</technologies>
</device>
</devices>
</deviceset>
</devicesets>
</library>
</libraries>
<attributes>
</attributes>
<variantdefs>
</variantdefs>
<classes>
<class number="0" name="default" width="0" drill="0">
</class>
</classes>
<parts>
<part name="X2" library="we-symbol" deviceset="PASSER" device="-07"/>
<part name="X1" library="we-symbol" deviceset="PASSER" device="-07"/>
<part name="X3" library="we-symbol" deviceset="PASSER" device="-07"/>
<part name="FRAME1" library="we-symbol" deviceset="FRAME-A4L" device=""/>
<part name="NET" library="we-opto" deviceset="LED" device="-0603" value="yellow"/>
<part name="R6" library="we-rcl" deviceset="RESISTOR" device="-0402" value="1k"/>
<part name="+3V2" library="supply1" deviceset="+3V3" device=""/>
<part name="XBEE" library="we-board" deviceset="XBEE" device="-TP" value="XBEE-TP"/>
<part name="GND15" library="supply1" deviceset="GND" device=""/>
<part name="+3V7" library="supply1" deviceset="+3V3" device=""/>
<part name="C1" library="we-rcl" deviceset="CAPACITOR" device="-0402" value="100n"/>
<part name="+3V3" library="supply1" deviceset="+3V3" device=""/>
<part name="GND3" library="supply1" deviceset="GND" device=""/>
<part name="+3V5" library="supply1" deviceset="+3V3" device=""/>
<part name="R1" library="we-rcl" deviceset="RESISTOR" device="-0402" value="100k"/>
<part name="R2" library="we-rcl" deviceset="RESISTOR" device="-0402" value="100k"/>
<part name="R3" library="we-rcl" deviceset="RESISTOR" device="-0402" value="100k"/>
<part name="+3V6" library="supply1" deviceset="+3V3" device=""/>
<part name="+3V11" library="supply1" deviceset="+3V3" device=""/>
<part name="R4" library="we-rcl" deviceset="RESISTOR" device="-0402" value="100k"/>
<part name="+3V12" library="supply1" deviceset="+3V3" device=""/>
<part name="ERR" library="we-opto" deviceset="LED" device="-0603" value="red"/>
<part name="R7" library="we-rcl" deviceset="RESISTOR" device="-0402" value="1k"/>
<part name="+3V1" library="supply1" deviceset="+3V3" device=""/>
<part name="IC1" library="we-chip" deviceset="ATWINC1500" device="-MR210PB"/>
<part name="WIFI" library="we-opto" deviceset="LED" device="-0603" value="green"/>
<part name="R5" library="we-rcl" deviceset="RESISTOR" device="-0402" value="1k"/>
<part name="+3V4" library="supply1" deviceset="+3V3" device=""/>
<part name="WAKE" library="we-rcl" deviceset="JUMPER2" device="-0402"/>
<part name="C2" library="we-rcl" deviceset="CAPACITOR" device="-0402" value="4u7"/>
<part name="EN" library="we-rcl" deviceset="JUMPER2" device="-0402"/>
<part name="LOGO3" library="we-symbol" deviceset="LOGO_SPARK" device="-2"/>
<part name="LOGO4" library="we-symbol" deviceset="LOGO_OSHW" device="-2"/>
</parts>
<sheets>
<sheet>
<plain>
<text x="162.56" y="22.86" size="1.27" layer="95" align="top-left">Released under the Creative Commons Attribution Share-Alike 
License. http://creativecommons.org/licenses/by-sa/4.0/

Designed by Watterott electronic</text>
</plain>
<instances>
<instance part="X2" gate="X" x="171.45" y="7.62"/>
<instance part="X1" gate="X" x="165.1" y="7.62"/>
<instance part="X3" gate="X" x="177.8" y="7.62"/>
<instance part="FRAME1" gate="F" x="0" y="0"/>
<instance part="NET" gate="D" x="182.88" y="119.38"/>
<instance part="R6" gate="R" x="182.88" y="129.54" rot="R90"/>
<instance part="+3V2" gate="G$1" x="182.88" y="137.16" smashed="yes">
<attribute name="VALUE" x="186.055" y="139.7" size="1.778" layer="96" rot="R180"/>
</instance>
<instance part="XBEE" gate="BOARD" x="111.76" y="60.96"/>
<instance part="GND15" gate="1" x="87.63" y="44.45" smashed="yes">
<attribute name="VALUE" x="85.09" y="41.91" size="1.778" layer="96"/>
</instance>
<instance part="+3V7" gate="G$1" x="87.63" y="74.93" smashed="yes">
<attribute name="VALUE" x="90.805" y="77.47" size="1.778" layer="96" rot="R180"/>
</instance>
<instance part="C1" gate="C" x="85.09" y="101.6" smashed="yes" rot="R90">
<attribute name="NAME" x="81.28" y="101.6" size="1.778" layer="95" rot="R270" align="bottom-center"/>
<attribute name="VALUE" x="87.63" y="101.6" size="1.778" layer="96" rot="R90" align="top-center"/>
</instance>
<instance part="+3V3" gate="G$1" x="76.2" y="115.57" smashed="yes">
<attribute name="VALUE" x="79.375" y="118.11" size="1.778" layer="96" rot="R180"/>
</instance>
<instance part="GND3" gate="1" x="76.2" y="92.71" smashed="yes">
<attribute name="VALUE" x="73.66" y="90.17" size="1.778" layer="96"/>
</instance>
<instance part="+3V5" gate="G$1" x="86.36" y="154.94" smashed="yes">
<attribute name="VALUE" x="89.535" y="157.48" size="1.778" layer="96" rot="R180"/>
</instance>
<instance part="R1" gate="R" x="86.36" y="147.32" rot="R90"/>
<instance part="R2" gate="R" x="78.74" y="147.32" rot="R90"/>
<instance part="R3" gate="R" x="71.12" y="147.32" rot="R90"/>
<instance part="+3V6" gate="G$1" x="78.74" y="154.94" smashed="yes">
<attribute name="VALUE" x="81.915" y="157.48" size="1.778" layer="96" rot="R180"/>
</instance>
<instance part="+3V11" gate="G$1" x="71.12" y="154.94" smashed="yes">
<attribute name="VALUE" x="74.295" y="157.48" size="1.778" layer="96" rot="R180"/>
</instance>
<instance part="R4" gate="R" x="63.5" y="147.32" rot="R90"/>
<instance part="+3V12" gate="G$1" x="63.5" y="154.94" smashed="yes">
<attribute name="VALUE" x="66.675" y="157.48" size="1.778" layer="96" rot="R180"/>
</instance>
<instance part="ERR" gate="D" x="198.12" y="119.38"/>
<instance part="R7" gate="R" x="198.12" y="129.54" rot="R90"/>
<instance part="+3V1" gate="G$1" x="198.12" y="137.16" smashed="yes">
<attribute name="VALUE" x="201.295" y="139.7" size="1.778" layer="96" rot="R180"/>
</instance>
<instance part="IC1" gate="IC" x="111.76" y="120.65"/>
<instance part="WIFI" gate="D" x="167.64" y="119.38"/>
<instance part="R5" gate="R" x="167.64" y="129.54" rot="R90"/>
<instance part="+3V4" gate="G$1" x="167.64" y="137.16" smashed="yes">
<attribute name="VALUE" x="170.815" y="139.7" size="1.778" layer="96" rot="R180"/>
</instance>
<instance part="WAKE" gate="J" x="140.97" y="60.96" smashed="yes">
<attribute name="NAME" x="140.97" y="58.42" size="1.778" layer="95" rot="R180" align="bottom-center"/>
</instance>
<instance part="C2" gate="C" x="76.2" y="101.6" smashed="yes" rot="R90">
<attribute name="NAME" x="72.39" y="101.6" size="1.778" layer="95" rot="R270" align="bottom-center"/>
<attribute name="VALUE" x="78.74" y="101.6" size="1.778" layer="96" rot="R90" align="top-center"/>
</instance>
<instance part="EN" gate="J" x="140.97" y="53.34" smashed="yes" rot="R180">
<attribute name="NAME" x="140.97" y="50.8" size="1.778" layer="95" rot="R180" align="bottom-center"/>
</instance>
<instance part="LOGO3" gate="G$1" x="193.04" y="7.62"/>
<instance part="LOGO4" gate="L" x="203.2" y="7.62"/>
</instances>
<busses>
</busses>
<nets>
<net name="GND" class="0">
<segment>
<pinref part="XBEE" gate="BOARD" pin="GND"/>
<pinref part="GND15" gate="1" pin="GND"/>
<wire x1="88.9" y1="48.26" x2="87.63" y2="48.26" width="0.1524" layer="91"/>
<wire x1="87.63" y1="48.26" x2="87.63" y2="46.99" width="0.1524" layer="91"/>
</segment>
<segment>
<pinref part="GND3" gate="1" pin="GND"/>
<wire x1="76.2" y1="95.25" x2="76.2" y2="97.79" width="0.1524" layer="91"/>
<wire x1="76.2" y1="97.79" x2="85.09" y2="97.79" width="0.1524" layer="91"/>
<wire x1="85.09" y1="97.79" x2="91.44" y2="97.79" width="0.1524" layer="91"/>
<pinref part="C1" gate="C" pin="1"/>
<wire x1="85.09" y1="99.06" x2="85.09" y2="97.79" width="0.1524" layer="91"/>
<junction x="85.09" y="97.79"/>
<pinref part="IC1" gate="IC" pin="GND"/>
<pinref part="C2" gate="C" pin="1"/>
<wire x1="76.2" y1="99.06" x2="76.2" y2="97.79" width="0.1524" layer="91"/>
<junction x="76.2" y="97.79"/>
</segment>
</net>
<net name="+3V3" class="0">
<segment>
<pinref part="R6" gate="R" pin="2"/>
<pinref part="+3V2" gate="G$1" pin="+3V3"/>
</segment>
<segment>
<pinref part="XBEE" gate="BOARD" pin="VCC"/>
<wire x1="88.9" y1="71.12" x2="87.63" y2="71.12" width="0.1524" layer="91"/>
<wire x1="87.63" y1="71.12" x2="87.63" y2="72.39" width="0.1524" layer="91"/>
<pinref part="+3V7" gate="G$1" pin="+3V3"/>
</segment>
<segment>
<pinref part="C1" gate="C" pin="2"/>
<wire x1="85.09" y1="105.41" x2="91.44" y2="105.41" width="0.1524" layer="91"/>
<wire x1="85.09" y1="105.41" x2="85.09" y2="104.14" width="0.1524" layer="91"/>
<junction x="85.09" y="105.41"/>
<pinref part="IC1" gate="IC" pin="VBAT"/>
<pinref part="+3V3" gate="G$1" pin="+3V3"/>
<wire x1="76.2" y1="113.03" x2="91.44" y2="113.03" width="0.1524" layer="91"/>
<pinref part="IC1" gate="IC" pin="VCCIO"/>
<pinref part="C2" gate="C" pin="2"/>
<wire x1="76.2" y1="104.14" x2="76.2" y2="105.41" width="0.1524" layer="91"/>
<junction x="76.2" y="113.03"/>
<wire x1="76.2" y1="105.41" x2="76.2" y2="113.03" width="0.1524" layer="91"/>
<wire x1="76.2" y1="105.41" x2="85.09" y2="105.41" width="0.1524" layer="91"/>
<junction x="76.2" y="105.41"/>
</segment>
<segment>
<pinref part="+3V5" gate="G$1" pin="+3V3"/>
<pinref part="R1" gate="R" pin="2"/>
</segment>
<segment>
<pinref part="R2" gate="R" pin="2"/>
<pinref part="+3V6" gate="G$1" pin="+3V3"/>
</segment>
<segment>
<pinref part="R3" gate="R" pin="2"/>
<pinref part="+3V11" gate="G$1" pin="+3V3"/>
</segment>
<segment>
<pinref part="R4" gate="R" pin="2"/>
<pinref part="+3V12" gate="G$1" pin="+3V3"/>
</segment>
<segment>
<pinref part="R7" gate="R" pin="2"/>
<pinref part="+3V1" gate="G$1" pin="+3V3"/>
</segment>
<segment>
<pinref part="R5" gate="R" pin="2"/>
<pinref part="+3V4" gate="G$1" pin="+3V3"/>
</segment>
</net>
<net name="LEDN" class="0">
<segment>
<pinref part="NET" gate="D" pin="A"/>
<pinref part="R6" gate="R" pin="1"/>
<wire x1="182.88" y1="121.92" x2="182.88" y2="124.46" width="0.1524" layer="91"/>
</segment>
</net>
<net name="RST" class="0">
<segment>
<pinref part="XBEE" gate="BOARD" pin="!RESET!"/>
<wire x1="76.2" y1="60.96" x2="88.9" y2="60.96" width="0.1524" layer="91"/>
<label x="76.2" y="60.96" size="1.27" layer="95" rot="R180" xref="yes"/>
</segment>
<segment>
<wire x1="58.42" y1="130.81" x2="63.5" y2="130.81" width="0.1524" layer="91"/>
<label x="58.42" y="130.81" size="1.27" layer="95" rot="R180" xref="yes"/>
<pinref part="R4" gate="R" pin="1"/>
<wire x1="63.5" y1="130.81" x2="91.44" y2="130.81" width="0.1524" layer="91"/>
<wire x1="63.5" y1="142.24" x2="63.5" y2="130.81" width="0.1524" layer="91"/>
<junction x="63.5" y="130.81"/>
<pinref part="IC1" gate="IC" pin="!RESET"/>
</segment>
</net>
<net name="MISO" class="0">
<segment>
<pinref part="XBEE" gate="BOARD" pin="MISO/DIO12"/>
<wire x1="76.2" y1="63.5" x2="88.9" y2="63.5" width="0.1524" layer="91"/>
<label x="76.2" y="63.5" size="1.27" layer="95" rot="R180" xref="yes"/>
</segment>
<segment>
<wire x1="137.16" y1="128.27" x2="132.08" y2="128.27" width="0.1524" layer="91"/>
<label x="137.16" y="128.27" size="1.27" layer="95" xref="yes"/>
<pinref part="IC1" gate="IC" pin="MISO"/>
</segment>
</net>
<net name="SCK" class="0">
<segment>
<pinref part="XBEE" gate="BOARD" pin="AD2/DIO2/SCK"/>
<wire x1="147.32" y1="66.04" x2="134.62" y2="66.04" width="0.1524" layer="91"/>
<label x="147.32" y="66.04" size="1.27" layer="95" xref="yes"/>
</segment>
<segment>
<wire x1="137.16" y1="133.35" x2="132.08" y2="133.35" width="0.1524" layer="91"/>
<label x="137.16" y="133.35" size="1.27" layer="95" xref="yes"/>
<pinref part="IC1" gate="IC" pin="SCK"/>
</segment>
</net>
<net name="MOSI" class="0">
<segment>
<pinref part="XBEE" gate="BOARD" pin="DIO4/MOSI"/>
<wire x1="147.32" y1="48.26" x2="134.62" y2="48.26" width="0.1524" layer="91"/>
<label x="147.32" y="48.26" size="1.27" layer="95" xref="yes"/>
</segment>
<segment>
<wire x1="137.16" y1="130.81" x2="132.08" y2="130.81" width="0.1524" layer="91"/>
<label x="137.16" y="130.81" size="1.27" layer="95" xref="yes"/>
<pinref part="IC1" gate="IC" pin="MOSI"/>
</segment>
</net>
<net name="RXD" class="0">
<segment>
<pinref part="XBEE" gate="BOARD" pin="DIN/RX/!CFG!"/>
<wire x1="76.2" y1="66.04" x2="88.9" y2="66.04" width="0.1524" layer="91"/>
<label x="76.2" y="66.04" size="1.27" layer="95" rot="R180" xref="yes"/>
</segment>
<segment>
<wire x1="137.16" y1="120.65" x2="132.08" y2="120.65" width="0.1524" layer="91"/>
<label x="137.16" y="120.65" size="1.27" layer="95" xref="yes"/>
<pinref part="IC1" gate="IC" pin="RXD"/>
</segment>
</net>
<net name="TXD" class="0">
<segment>
<pinref part="XBEE" gate="BOARD" pin="DOUT/TX"/>
<wire x1="76.2" y1="68.58" x2="88.9" y2="68.58" width="0.1524" layer="91"/>
<label x="76.2" y="68.58" size="1.27" layer="95" rot="R180" xref="yes"/>
</segment>
<segment>
<wire x1="137.16" y1="123.19" x2="132.08" y2="123.19" width="0.1524" layer="91"/>
<label x="137.16" y="123.19" size="1.27" layer="95" xref="yes"/>
<pinref part="IC1" gate="IC" pin="TXD"/>
</segment>
</net>
<net name="IO16_NET" class="0">
<segment>
<wire x1="137.16" y1="100.33" x2="132.08" y2="100.33" width="0.1524" layer="91"/>
<label x="137.16" y="100.33" size="1.27" layer="95" xref="yes"/>
<pinref part="IC1" gate="IC" pin="16/IO5"/>
</segment>
<segment>
<wire x1="182.88" y1="114.3" x2="182.88" y2="111.76" width="0.1524" layer="91"/>
<label x="182.88" y="111.76" size="1.27" layer="95" rot="R270" xref="yes"/>
<pinref part="NET" gate="D" pin="C"/>
</segment>
</net>
<net name="CS" class="0">
<segment>
<pinref part="XBEE" gate="BOARD" pin="AD3/DIO3/SS"/>
<wire x1="147.32" y1="63.5" x2="134.62" y2="63.5" width="0.1524" layer="91"/>
<label x="147.32" y="63.5" size="1.27" layer="95" xref="yes"/>
</segment>
<segment>
<wire x1="137.16" y1="135.89" x2="132.08" y2="135.89" width="0.1524" layer="91"/>
<label x="137.16" y="135.89" size="1.27" layer="95" xref="yes"/>
<pinref part="IC1" gate="IC" pin="!CS"/>
</segment>
</net>
<net name="CFG" class="0">
<segment>
<pinref part="R1" gate="R" pin="1"/>
<wire x1="91.44" y1="125.73" x2="86.36" y2="125.73" width="0.1524" layer="91"/>
<wire x1="86.36" y1="125.73" x2="86.36" y2="142.24" width="0.1524" layer="91"/>
<pinref part="IC1" gate="IC" pin="!SDIO!/SPI_CFG"/>
</segment>
</net>
<net name="EN" class="0">
<segment>
<pinref part="R2" gate="R" pin="1"/>
<wire x1="78.74" y1="140.97" x2="78.74" y2="142.24" width="0.1524" layer="91"/>
<wire x1="78.74" y1="140.97" x2="91.44" y2="140.97" width="0.1524" layer="91"/>
<wire x1="58.42" y1="140.97" x2="78.74" y2="140.97" width="0.1524" layer="91"/>
<junction x="78.74" y="140.97"/>
<label x="58.42" y="140.97" size="1.27" layer="95" rot="R180" xref="yes"/>
<pinref part="IC1" gate="IC" pin="EN"/>
</segment>
<segment>
<wire x1="147.32" y1="53.34" x2="146.05" y2="53.34" width="0.1524" layer="91"/>
<label x="147.32" y="53.34" size="1.27" layer="95" xref="yes"/>
<pinref part="EN" gate="J" pin="1"/>
</segment>
</net>
<net name="WAKE" class="0">
<segment>
<pinref part="R3" gate="R" pin="1"/>
<wire x1="91.44" y1="135.89" x2="71.12" y2="135.89" width="0.1524" layer="91"/>
<wire x1="71.12" y1="135.89" x2="71.12" y2="142.24" width="0.1524" layer="91"/>
<label x="58.42" y="135.89" size="1.27" layer="95" rot="R180" xref="yes"/>
<wire x1="58.42" y1="135.89" x2="71.12" y2="135.89" width="0.1524" layer="91"/>
<junction x="71.12" y="135.89"/>
<pinref part="IC1" gate="IC" pin="WAKE"/>
</segment>
<segment>
<pinref part="WAKE" gate="J" pin="2"/>
<wire x1="146.05" y1="60.96" x2="147.32" y2="60.96" width="0.1524" layer="91"/>
<label x="147.32" y="60.96" size="1.27" layer="95" xref="yes"/>
</segment>
</net>
<net name="IRQ" class="0">
<segment>
<wire x1="137.16" y1="140.97" x2="132.08" y2="140.97" width="0.1524" layer="91"/>
<label x="137.16" y="140.97" size="1.27" layer="95" xref="yes"/>
<pinref part="IC1" gate="IC" pin="!IRQ"/>
</segment>
<segment>
<wire x1="147.32" y1="50.8" x2="134.62" y2="50.8" width="0.1524" layer="91"/>
<label x="147.32" y="50.8" size="1.27" layer="95" xref="yes"/>
<pinref part="XBEE" gate="BOARD" pin="DIO7/CTS"/>
</segment>
</net>
<net name="IO15_WIFI" class="0">
<segment>
<wire x1="137.16" y1="102.87" x2="132.08" y2="102.87" width="0.1524" layer="91"/>
<label x="137.16" y="102.87" size="1.27" layer="95" xref="yes"/>
<pinref part="IC1" gate="IC" pin="15/IO4"/>
</segment>
<segment>
<pinref part="WIFI" gate="D" pin="C"/>
<wire x1="167.64" y1="114.3" x2="167.64" y2="111.76" width="0.1524" layer="91"/>
<label x="167.64" y="111.76" size="1.27" layer="95" rot="R270" xref="yes"/>
</segment>
</net>
<net name="IO18_ERR" class="0">
<segment>
<wire x1="137.16" y1="97.79" x2="132.08" y2="97.79" width="0.1524" layer="91"/>
<label x="137.16" y="97.79" size="1.27" layer="95" xref="yes"/>
<pinref part="IC1" gate="IC" pin="18/IO6"/>
</segment>
<segment>
<pinref part="ERR" gate="D" pin="C"/>
<wire x1="198.12" y1="114.3" x2="198.12" y2="111.76" width="0.1524" layer="91"/>
<label x="198.12" y="111.76" size="1.27" layer="95" rot="R270" xref="yes"/>
</segment>
</net>
<net name="LEDE" class="0">
<segment>
<pinref part="ERR" gate="D" pin="A"/>
<pinref part="R7" gate="R" pin="1"/>
<wire x1="198.12" y1="121.92" x2="198.12" y2="124.46" width="0.1524" layer="91"/>
</segment>
</net>
<net name="LEDW" class="0">
<segment>
<pinref part="WIFI" gate="D" pin="A"/>
<pinref part="R5" gate="R" pin="1"/>
<wire x1="167.64" y1="121.92" x2="167.64" y2="124.46" width="0.1524" layer="91"/>
</segment>
</net>
<net name="WAKE1" class="0">
<segment>
<pinref part="XBEE" gate="BOARD" pin="DIO6/RTS"/>
<pinref part="WAKE" gate="J" pin="1"/>
<wire x1="135.89" y1="60.96" x2="134.62" y2="60.96" width="0.1524" layer="91"/>
</segment>
</net>
<net name="EN2" class="0">
<segment>
<pinref part="EN" gate="J" pin="2"/>
<wire x1="135.89" y1="53.34" x2="134.62" y2="53.34" width="0.1524" layer="91"/>
<pinref part="XBEE" gate="BOARD" pin="DIO9/ON_!SLEEP!"/>
</segment>
</net>
</nets>
</sheet>
</sheets>
</schematic>
</drawing>
<compatibility>
<note version="6.3" minversion="6.2.2" severity="warning">
Since Version 6.2.2 text objects can contain more than one line,
which will not be processed correctly with this version.
</note>
</compatibility>
</eagle>
